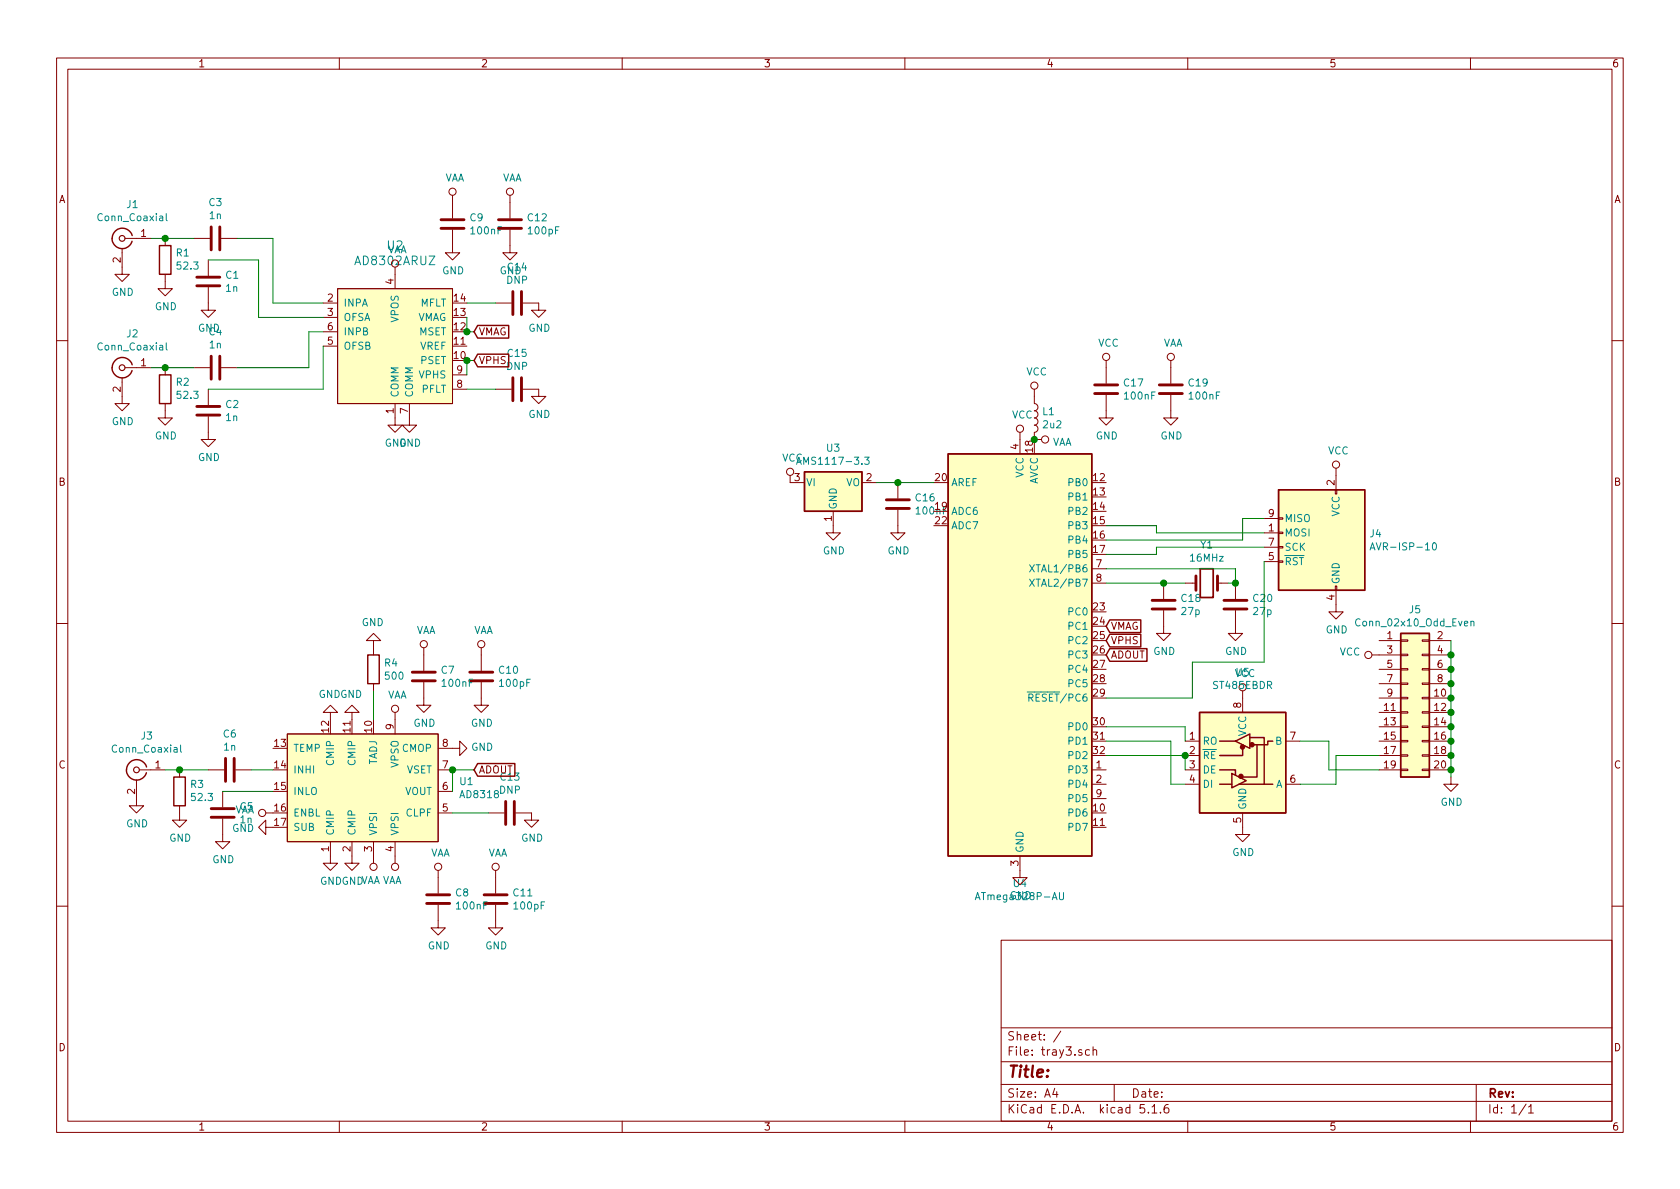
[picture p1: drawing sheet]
EESchema Schematic File Version 4
EELAYER 30 0
EELAYER END
$Descr A4 11693 8268
encoding utf-8
Sheet 1 1
Title ""
Date ""
Rev ""
Comp ""
Comment1 ""
Comment2 ""
Comment3 ""
Comment4 ""
$EndDescr
$Comp
L Connector_Generic:Conn_02x10_Odd_Even J5
U 1 1
P 9800 4850
F 0 "J5" H 9850 5467 50  0000 C CNN
F 1 "Conn_02x10_Odd_Even" H 9850 5376 50  0000 C CNN
F 2 "Connector_IDC:IDC-Header_2x10_P2.54mm_Horizontal" H 9800 4850 50  0001 C CNN
F 3 "~" H 9800 4850 50  0001 C CNN
	1    9800 4850
	1    0    0    -1  
$EndComp
Wire Wire Line
	10100 5400 10100 5350
Connection ~ 10100 4550
Wire Wire Line
	10100 4550 10100 4450
Connection ~ 10100 4650
Wire Wire Line
	10100 4650 10100 4550
Connection ~ 10100 4750
Wire Wire Line
	10100 4750 10100 4650
Connection ~ 10100 4850
Wire Wire Line
	10100 4850 10100 4750
Connection ~ 10100 4950
Wire Wire Line
	10100 4950 10100 4850
Connection ~ 10100 5050
Wire Wire Line
	10100 5050 10100 4950
Connection ~ 10100 5150
Wire Wire Line
	10100 5150 10100 5050
Connection ~ 10100 5250
Wire Wire Line
	10100 5250 10100 5150
Connection ~ 10100 5350
Wire Wire Line
	10100 5350 10100 5250
$Comp
L power:GND #PWR057
U 1 1
P 10100 5400
F 0 "#PWR057" H 10100 5150 50  0001 C CNN
F 1 "GND" H 10105 5227 50  0000 C CNN
F 2 "" H 10100 5400 50  0001 C CNN
F 3 "" H 10100 5400 50  0001 C CNN
	1    10100 5400
	1    0    0    -1  
$EndComp
$Comp
L power:VCC #PWR056
U 1 1
P 9600 4550
F 0 "#PWR056" H 9600 4400 50  0001 C CNN
F 1 "VCC" V 9618 4677 50  0000 L CNN
F 2 "" H 9600 4550 50  0001 C CNN
F 3 "" H 9600 4550 50  0001 C CNN
	1    9600 4550
	0    -1   -1   0   
$EndComp
$Comp
L Interface_UART:ST485EBDR U5
U 1 1
P 8650 5250
F 0 "U5" H 8650 5831 50  0000 C CNN
F 1 "ST485EBDR" H 8650 5740 50  0000 C CNN
F 2 "Package_SO:SOIC-8_3.9x4.9mm_P1.27mm" H 8650 4350 50  0001 C CNN
F 3 "http://www.st.com/resource/en/datasheet/st485eb.pdf" H 8650 5300 50  0001 C CNN
	1    8650 5250
	1    0    0    -1  
$EndComp
$Comp
L power:GND #PWR053
U 1 1
P 8650 5750
F 0 "#PWR053" H 8650 5500 50  0001 C CNN
F 1 "GND" H 8655 5577 50  0000 C CNN
F 2 "" H 8650 5750 50  0001 C CNN
F 3 "" H 8650 5750 50  0001 C CNN
	1    8650 5750
	1    0    0    -1  
$EndComp
$Comp
L power:VCC #PWR052
U 1 1
P 8650 4850
F 0 "#PWR052" H 8650 4700 50  0001 C CNN
F 1 "VCC" H 8667 5023 50  0000 C CNN
F 2 "" H 8650 4850 50  0001 C CNN
F 3 "" H 8650 4850 50  0001 C CNN
	1    8650 4850
	1    0    0    -1  
$EndComp
Wire Wire Line
	9600 5350 9250 5350
Wire Wire Line
	9250 5350 9250 5150
Wire Wire Line
	9250 5150 9050 5150
Wire Wire Line
	9600 5250 9300 5250
Wire Wire Line
	9300 5250 9300 5450
Wire Wire Line
	9300 5450 9050 5450
$Comp
L MCU_Microchip_ATmega:ATmega328P-AU U4
U 1 1
P 7100 4550
F 0 "U4" H 7100 2961 50  0000 C CNN
F 1 "ATmega328P-AU" H 7100 2870 50  0000 C CNN
F 2 "Package_QFP:TQFP-32_7x7mm_P0.8mm" H 7100 4550 50  0001 C CIN
F 3 "http://ww1.microchip.com/downloads/en/DeviceDoc/ATmega328_P%20AVR%20MCU%20with%20picoPower%20Technology%20Data%20Sheet%2040001984A.pdf" H 7100 4550 50  0001 C CNN
	1    7100 4550
	1    0    0    -1  
$EndComp
$Comp
L Device:Crystal Y1
U 1 1
P 8400 4050
F 0 "Y1" H 8400 4318 50  0000 C CNN
F 1 "16MHz" H 8400 4227 50  0000 C CNN
F 2 "Crystal:Crystal_SMD_HC49-SD_HandSoldering" H 8400 4050 50  0001 C CNN
F 3 "~" H 8400 4050 50  0001 C CNN
	1    8400 4050
	1    0    0    -1  
$EndComp
$Comp
L Device:C C18
U 1 1
P 8100 4200
F 0 "C18" H 8215 4246 50  0000 L CNN
F 1 "27p" H 8215 4155 50  0000 L CNN
F 2 "Capacitor_SMD:C_0805_2012Metric_Pad1.15x1.40mm_HandSolder" H 8138 4050 50  0001 C CNN
F 3 "~" H 8100 4200 50  0001 C CNN
	1    8100 4200
	1    0    0    -1  
$EndComp
$Comp
L Device:C C20
U 1 1
P 8600 4200
F 0 "C20" H 8715 4246 50  0000 L CNN
F 1 "27p" H 8715 4155 50  0000 L CNN
F 2 "Capacitor_SMD:C_0805_2012Metric_Pad1.15x1.40mm_HandSolder" H 8638 4050 50  0001 C CNN
F 3 "~" H 8600 4200 50  0001 C CNN
	1    8600 4200
	1    0    0    -1  
$EndComp
$Comp
L power:GND #PWR051
U 1 1
P 8600 4350
F 0 "#PWR051" H 8600 4100 50  0001 C CNN
F 1 "GND" H 8605 4177 50  0000 C CNN
F 2 "" H 8600 4350 50  0001 C CNN
F 3 "" H 8600 4350 50  0001 C CNN
	1    8600 4350
	1    0    0    -1  
$EndComp
$Comp
L power:GND #PWR048
U 1 1
P 8100 4350
F 0 "#PWR048" H 8100 4100 50  0001 C CNN
F 1 "GND" H 8105 4177 50  0000 C CNN
F 2 "" H 8100 4350 50  0001 C CNN
F 3 "" H 8100 4350 50  0001 C CNN
	1    8100 4350
	1    0    0    -1  
$EndComp
Wire Wire Line
	8600 4050 8550 4050
Wire Wire Line
	8600 4050 8600 3950
Wire Wire Line
	8600 3950 7700 3950
Connection ~ 8600 4050
Wire Wire Line
	8250 5150 8250 5050
Wire Wire Line
	8250 5050 7700 5050
Wire Wire Line
	8250 5450 8150 5450
Wire Wire Line
	8150 5450 8150 5150
Wire Wire Line
	8150 5150 7700 5150
Wire Wire Line
	8250 5350 8250 5250
Wire Wire Line
	8250 5250 7700 5250
Connection ~ 8250 5250
$Comp
L power:GND #PWR043
U 1 1
P 7100 6050
F 0 "#PWR043" H 7100 5800 50  0001 C CNN
F 1 "GND" H 7105 5877 50  0000 C CNN
F 2 "" H 7100 6050 50  0001 C CNN
F 3 "" H 7100 6050 50  0001 C CNN
	1    7100 6050
	1    0    0    -1  
$EndComp
$Comp
L Connector:AVR-ISP-10 J4
U 1 1
P 9200 3800
F 0 "J4" H 8870 3896 50  0000 R CNN
F 1 "AVR-ISP-10" H 8870 3805 50  0000 R CNN
F 2 "Connector_IDC:IDC-Header_2x05_P2.54mm_Vertical" V 8950 3850 50  0001 C CNN
F 3 " ~" H 7925 3250 50  0001 C CNN
	1    9200 3800
	-1   0    0    -1  
$EndComp
$Comp
L power:GND #PWR055
U 1 1
P 9300 4200
F 0 "#PWR055" H 9300 3950 50  0001 C CNN
F 1 "GND" H 9305 4027 50  0000 C CNN
F 2 "" H 9300 4200 50  0001 C CNN
F 3 "" H 9300 4200 50  0001 C CNN
	1    9300 4200
	1    0    0    -1  
$EndComp
$Comp
L power:VCC #PWR054
U 1 1
P 9300 3300
F 0 "#PWR054" H 9300 3150 50  0001 C CNN
F 1 "VCC" H 9317 3473 50  0000 C CNN
F 2 "" H 9300 3300 50  0001 C CNN
F 3 "" H 9300 3300 50  0001 C CNN
	1    9300 3300
	1    0    0    -1  
$EndComp
Wire Wire Line
	8800 3900 8800 4600
Wire Wire Line
	8800 4600 8300 4600
Wire Wire Line
	8300 4600 8300 4850
Wire Wire Line
	8300 4850 7700 4850
Wire Wire Line
	8800 3800 8050 3800
Wire Wire Line
	8050 3800 8050 3850
Wire Wire Line
	8050 3850 7700 3850
Wire Wire Line
	8800 3700 8050 3700
Wire Wire Line
	8050 3700 8050 3650
Wire Wire Line
	8050 3650 7700 3650
Wire Wire Line
	7700 3750 8650 3750
Wire Wire Line
	8650 3750 8650 3600
Wire Wire Line
	8650 3600 8800 3600
$Comp
L power:VCC #PWR042
U 1 1
P 7100 3050
F 0 "#PWR042" H 7100 2900 50  0001 C CNN
F 1 "VCC" H 7117 3223 50  0000 C CNN
F 2 "" H 7100 3050 50  0001 C CNN
F 3 "" H 7100 3050 50  0001 C CNN
	1    7100 3050
	1    0    0    -1  
$EndComp
$Comp
L power:VCC #PWR044
U 1 1
P 7200 2750
F 0 "#PWR044" H 7200 2600 50  0001 C CNN
F 1 "VCC" H 7217 2923 50  0000 C CNN
F 2 "" H 7200 2750 50  0001 C CNN
F 3 "" H 7200 2750 50  0001 C CNN
	1    7200 2750
	1    0    0    -1  
$EndComp
$Comp
L Device:L L1
U 1 1
P 7200 2900
F 0 "L1" H 7252 2946 50  0000 L CNN
F 1 "2u2" H 7252 2855 50  0000 L CNN
F 2 "Inductor_SMD:L_1210_3225Metric_Pad1.42x2.65mm_HandSolder" H 7200 2900 50  0001 C CNN
F 3 "~" H 7200 2900 50  0001 C CNN
	1    7200 2900
	1    0    0    -1  
$EndComp
$Comp
L power:VAA #PWR045
U 1 1
P 7200 3050
F 0 "#PWR045" H 7200 2900 50  0001 C CNN
F 1 "VAA" V 7217 3178 50  0000 L CNN
F 2 "" H 7200 3050 50  0001 C CNN
F 3 "" H 7200 3050 50  0001 C CNN
	1    7200 3050
	0    1    1    0   
$EndComp
Connection ~ 7200 3050
$Comp
L Regulator_Linear:AMS1117-3.3 U3
U 1 1
P 5800 3350
F 0 "U3" H 5800 3592 50  0000 C CNN
F 1 "AMS1117-3.3" H 5800 3501 50  0000 C CNN
F 2 "Package_TO_SOT_SMD:SOT-223-3_TabPin2" H 5800 3550 50  0001 C CNN
F 3 "http://www.advanced-monolithic.com/pdf/ds1117.pdf" H 5900 3100 50  0001 C CNN
	1    5800 3350
	1    0    0    -1  
$EndComp
$Comp
L power:GND #PWR040
U 1 1
P 5800 3650
F 0 "#PWR040" H 5800 3400 50  0001 C CNN
F 1 "GND" H 5805 3477 50  0000 C CNN
F 2 "" H 5800 3650 50  0001 C CNN
F 3 "" H 5800 3650 50  0001 C CNN
	1    5800 3650
	1    0    0    -1  
$EndComp
$Comp
L power:VCC #PWR039
U 1 1
P 5500 3350
F 0 "#PWR039" H 5500 3200 50  0001 C CNN
F 1 "VCC" H 5517 3523 50  0000 C CNN
F 2 "" H 5500 3350 50  0001 C CNN
F 3 "" H 5500 3350 50  0001 C CNN
	1    5500 3350
	1    0    0    -1  
$EndComp
Wire Wire Line
	6500 3350 6250 3350
$Comp
L Device:C C16
U 1 1
P 6250 3500
F 0 "C16" H 6365 3546 50  0000 L CNN
F 1 "100nF" H 6365 3455 50  0000 L CNN
F 2 "Capacitor_SMD:C_0805_2012Metric_Pad1.15x1.40mm_HandSolder" H 6288 3350 50  0001 C CNN
F 3 "~" H 6250 3500 50  0001 C CNN
	1    6250 3500
	1    0    0    -1  
$EndComp
Connection ~ 6250 3350
Wire Wire Line
	6250 3350 6100 3350
$Comp
L power:GND #PWR041
U 1 1
P 6250 3650
F 0 "#PWR041" H 6250 3400 50  0001 C CNN
F 1 "GND" H 6255 3477 50  0000 C CNN
F 2 "" H 6250 3650 50  0001 C CNN
F 3 "" H 6250 3650 50  0001 C CNN
	1    6250 3650
	1    0    0    -1  
$EndComp
$Comp
L AD8318:AD8313 U1
U 1 1
P 2500 5400
F 0 "U1" H 3194 5371 50  0000 L CNN
F 1 "AD8318" H 3194 5280 50  0000 L CNN
F 2 "Package_DFN_QFN:QFN-16-1EP_4x4mm_P0.65mm_EP2.5x2.5mm" H 2600 5200 50  0001 C CNN
F 3 "" H 2500 5400 50  0001 C CNN
	1    2500 5400
	1    0    0    -1  
$EndComp
$Comp
L Device:C C17
U 1 1
P 7700 2700
F 0 "C17" H 7815 2746 50  0000 L CNN
F 1 "100nF" H 7815 2655 50  0000 L CNN
F 2 "Capacitor_SMD:C_0805_2012Metric_Pad1.15x1.40mm_HandSolder" H 7738 2550 50  0001 C CNN
F 3 "~" H 7700 2700 50  0001 C CNN
	1    7700 2700
	1    0    0    -1  
$EndComp
$Comp
L Device:C C19
U 1 1
P 8150 2700
F 0 "C19" H 8265 2746 50  0000 L CNN
F 1 "100nF" H 8265 2655 50  0000 L CNN
F 2 "Capacitor_SMD:C_0805_2012Metric_Pad1.15x1.40mm_HandSolder" H 8188 2550 50  0001 C CNN
F 3 "~" H 8150 2700 50  0001 C CNN
	1    8150 2700
	1    0    0    -1  
$EndComp
$Comp
L power:GND #PWR047
U 1 1
P 7700 2850
F 0 "#PWR047" H 7700 2600 50  0001 C CNN
F 1 "GND" H 7705 2677 50  0000 C CNN
F 2 "" H 7700 2850 50  0001 C CNN
F 3 "" H 7700 2850 50  0001 C CNN
	1    7700 2850
	1    0    0    -1  
$EndComp
$Comp
L power:GND #PWR050
U 1 1
P 8150 2850
F 0 "#PWR050" H 8150 2600 50  0001 C CNN
F 1 "GND" H 8155 2677 50  0000 C CNN
F 2 "" H 8150 2850 50  0001 C CNN
F 3 "" H 8150 2850 50  0001 C CNN
	1    8150 2850
	1    0    0    -1  
$EndComp
$Comp
L power:VCC #PWR046
U 1 1
P 7700 2550
F 0 "#PWR046" H 7700 2400 50  0001 C CNN
F 1 "VCC" H 7717 2723 50  0000 C CNN
F 2 "" H 7700 2550 50  0001 C CNN
F 3 "" H 7700 2550 50  0001 C CNN
	1    7700 2550
	1    0    0    -1  
$EndComp
$Comp
L power:VAA #PWR049
U 1 1
P 8150 2550
F 0 "#PWR049" H 8150 2400 50  0001 C CNN
F 1 "VAA" H 8167 2723 50  0000 C CNN
F 2 "" H 8150 2550 50  0001 C CNN
F 3 "" H 8150 2550 50  0001 C CNN
	1    8150 2550
	1    0    0    -1  
$EndComp
$Comp
L Device:C C7
U 1 1
P 2950 4700
F 0 "C7" H 3065 4746 50  0000 L CNN
F 1 "100nF" H 3065 4655 50  0000 L CNN
F 2 "Capacitor_SMD:C_0805_2012Metric_Pad1.15x1.40mm_HandSolder" H 2988 4550 50  0001 C CNN
F 3 "~" H 2950 4700 50  0001 C CNN
	1    2950 4700
	1    0    0    -1  
$EndComp
$Comp
L power:GND #PWR024
U 1 1
P 2950 4850
F 0 "#PWR024" H 2950 4600 50  0001 C CNN
F 1 "GND" H 2955 4677 50  0000 C CNN
F 2 "" H 2950 4850 50  0001 C CNN
F 3 "" H 2950 4850 50  0001 C CNN
	1    2950 4850
	1    0    0    -1  
$EndComp
$Comp
L power:VAA #PWR023
U 1 1
P 2950 4550
F 0 "#PWR023" H 2950 4400 50  0001 C CNN
F 1 "VAA" H 2967 4723 50  0000 C CNN
F 2 "" H 2950 4550 50  0001 C CNN
F 3 "" H 2950 4550 50  0001 C CNN
	1    2950 4550
	1    0    0    -1  
$EndComp
$Comp
L Device:C C10
U 1 1
P 3350 4700
F 0 "C10" H 3465 4746 50  0000 L CNN
F 1 "100pF" H 3465 4655 50  0000 L CNN
F 2 "Capacitor_SMD:C_0805_2012Metric_Pad1.15x1.40mm_HandSolder" H 3388 4550 50  0001 C CNN
F 3 "~" H 3350 4700 50  0001 C CNN
	1    3350 4700
	1    0    0    -1  
$EndComp
$Comp
L power:GND #PWR031
U 1 1
P 3350 4850
F 0 "#PWR031" H 3350 4600 50  0001 C CNN
F 1 "GND" H 3355 4677 50  0000 C CNN
F 2 "" H 3350 4850 50  0001 C CNN
F 3 "" H 3350 4850 50  0001 C CNN
	1    3350 4850
	1    0    0    -1  
$EndComp
$Comp
L power:VAA #PWR030
U 1 1
P 3350 4550
F 0 "#PWR030" H 3350 4400 50  0001 C CNN
F 1 "VAA" H 3367 4723 50  0000 C CNN
F 2 "" H 3350 4550 50  0001 C CNN
F 3 "" H 3350 4550 50  0001 C CNN
	1    3350 4550
	1    0    0    -1  
$EndComp
$Comp
L Device:C C8
U 1 1
P 3050 6250
F 0 "C8" H 3165 6296 50  0000 L CNN
F 1 "100nF" H 3165 6205 50  0000 L CNN
F 2 "Capacitor_SMD:C_0805_2012Metric_Pad1.15x1.40mm_HandSolder" H 3088 6100 50  0001 C CNN
F 3 "~" H 3050 6250 50  0001 C CNN
	1    3050 6250
	1    0    0    -1  
$EndComp
$Comp
L power:GND #PWR026
U 1 1
P 3050 6400
F 0 "#PWR026" H 3050 6150 50  0001 C CNN
F 1 "GND" H 3055 6227 50  0000 C CNN
F 2 "" H 3050 6400 50  0001 C CNN
F 3 "" H 3050 6400 50  0001 C CNN
	1    3050 6400
	1    0    0    -1  
$EndComp
$Comp
L power:VAA #PWR025
U 1 1
P 3050 6100
F 0 "#PWR025" H 3050 5950 50  0001 C CNN
F 1 "VAA" H 3067 6273 50  0000 C CNN
F 2 "" H 3050 6100 50  0001 C CNN
F 3 "" H 3050 6100 50  0001 C CNN
	1    3050 6100
	1    0    0    -1  
$EndComp
$Comp
L Device:C C11
U 1 1
P 3450 6250
F 0 "C11" H 3565 6296 50  0000 L CNN
F 1 "100pF" H 3565 6205 50  0000 L CNN
F 2 "Capacitor_SMD:C_0805_2012Metric_Pad1.15x1.40mm_HandSolder" H 3488 6100 50  0001 C CNN
F 3 "~" H 3450 6250 50  0001 C CNN
	1    3450 6250
	1    0    0    -1  
$EndComp
$Comp
L power:GND #PWR033
U 1 1
P 3450 6400
F 0 "#PWR033" H 3450 6150 50  0001 C CNN
F 1 "GND" H 3455 6227 50  0000 C CNN
F 2 "" H 3450 6400 50  0001 C CNN
F 3 "" H 3450 6400 50  0001 C CNN
	1    3450 6400
	1    0    0    -1  
$EndComp
$Comp
L power:VAA #PWR032
U 1 1
P 3450 6100
F 0 "#PWR032" H 3450 5950 50  0001 C CNN
F 1 "VAA" H 3467 6273 50  0000 C CNN
F 2 "" H 3450 6100 50  0001 C CNN
F 3 "" H 3450 6100 50  0001 C CNN
	1    3450 6100
	1    0    0    -1  
$EndComp
$Comp
L power:GND #PWR013
U 1 1
P 2300 5950
F 0 "#PWR013" H 2300 5700 50  0001 C CNN
F 1 "GND" H 2305 5777 50  0000 C CNN
F 2 "" H 2300 5950 50  0001 C CNN
F 3 "" H 2300 5950 50  0001 C CNN
	1    2300 5950
	1    0    0    -1  
$EndComp
$Comp
L power:GND #PWR015
U 1 1
P 2450 5950
F 0 "#PWR015" H 2450 5700 50  0001 C CNN
F 1 "GND" H 2455 5777 50  0000 C CNN
F 2 "" H 2450 5950 50  0001 C CNN
F 3 "" H 2450 5950 50  0001 C CNN
	1    2450 5950
	1    0    0    -1  
$EndComp
$Comp
L power:GND #PWR012
U 1 1
P 2300 5000
F 0 "#PWR012" H 2300 4750 50  0001 C CNN
F 1 "GND" H 2305 4827 50  0000 C CNN
F 2 "" H 2300 5000 50  0001 C CNN
F 3 "" H 2300 5000 50  0001 C CNN
	1    2300 5000
	-1   0    0    1   
$EndComp
$Comp
L power:GND #PWR014
U 1 1
P 2450 5000
F 0 "#PWR014" H 2450 4750 50  0001 C CNN
F 1 "GND" H 2455 4827 50  0000 C CNN
F 2 "" H 2450 5000 50  0001 C CNN
F 3 "" H 2450 5000 50  0001 C CNN
	1    2450 5000
	-1   0    0    1   
$EndComp
$Comp
L power:GND #PWR016
U 1 1
P 2600 4500
F 0 "#PWR016" H 2600 4250 50  0001 C CNN
F 1 "GND" H 2605 4327 50  0000 C CNN
F 2 "" H 2600 4500 50  0001 C CNN
F 3 "" H 2600 4500 50  0001 C CNN
	1    2600 4500
	-1   0    0    1   
$EndComp
$Comp
L power:GND #PWR011
U 1 1
P 1900 5750
F 0 "#PWR011" H 1900 5500 50  0001 C CNN
F 1 "GND" V 1905 5622 50  0000 R CNN
F 2 "" H 1900 5750 50  0001 C CNN
F 3 "" H 1900 5750 50  0001 C CNN
	1    1900 5750
	0    1    1    0   
$EndComp
$Comp
L power:VAA #PWR010
U 1 1
P 1900 5650
F 0 "#PWR010" H 1900 5500 50  0001 C CNN
F 1 "VAA" V 1918 5777 50  0000 L CNN
F 2 "" H 1900 5650 50  0001 C CNN
F 3 "" H 1900 5650 50  0001 C CNN
	1    1900 5650
	0    -1   -1   0   
$EndComp
$Comp
L power:VAA #PWR020
U 1 1
P 2750 5000
F 0 "#PWR020" H 2750 4850 50  0001 C CNN
F 1 "VAA" H 2767 5173 50  0000 C CNN
F 2 "" H 2750 5000 50  0001 C CNN
F 3 "" H 2750 5000 50  0001 C CNN
	1    2750 5000
	1    0    0    -1  
$EndComp
$Comp
L power:GND #PWR029
U 1 1
P 3150 5200
F 0 "#PWR029" H 3150 4950 50  0001 C CNN
F 1 "GND" V 3155 5072 50  0000 R CNN
F 2 "" H 3150 5200 50  0001 C CNN
F 3 "" H 3150 5200 50  0001 C CNN
	1    3150 5200
	0    -1   -1   0   
$EndComp
$Comp
L power:GND #PWR036
U 1 1
P 3700 5650
F 0 "#PWR036" H 3700 5400 50  0001 C CNN
F 1 "GND" H 3705 5477 50  0000 C CNN
F 2 "" H 3700 5650 50  0001 C CNN
F 3 "" H 3700 5650 50  0001 C CNN
	1    3700 5650
	1    0    0    -1  
$EndComp
$Comp
L power:VAA #PWR021
U 1 1
P 2750 5950
F 0 "#PWR021" H 2750 5800 50  0001 C CNN
F 1 "VAA" H 2768 6123 50  0000 C CNN
F 2 "" H 2750 5950 50  0001 C CNN
F 3 "" H 2750 5950 50  0001 C CNN
	1    2750 5950
	-1   0    0    1   
$EndComp
$Comp
L power:VAA #PWR017
U 1 1
P 2600 5950
F 0 "#PWR017" H 2600 5800 50  0001 C CNN
F 1 "VAA" H 2618 6123 50  0000 C CNN
F 2 "" H 2600 5950 50  0001 C CNN
F 3 "" H 2600 5950 50  0001 C CNN
	1    2600 5950
	-1   0    0    1   
$EndComp
$Comp
L Device:R R4
U 1 1
P 2600 4650
F 0 "R4" H 2670 4696 50  0000 L CNN
F 1 "500" H 2670 4605 50  0000 L CNN
F 2 "Resistor_SMD:R_0805_2012Metric_Pad1.15x1.40mm_HandSolder" V 2530 4650 50  0001 C CNN
F 3 "~" H 2600 4650 50  0001 C CNN
	1    2600 4650
	1    0    0    -1  
$EndComp
Wire Wire Line
	2600 5000 2600 4800
$Comp
L Device:C C13
U 1 1
P 3550 5650
F 0 "C13" V 3298 5650 50  0000 C CNN
F 1 "DNP" V 3389 5650 50  0000 C CNN
F 2 "Capacitor_SMD:C_0805_2012Metric_Pad1.15x1.40mm_HandSolder" H 3588 5500 50  0001 C CNN
F 3 "~" H 3550 5650 50  0001 C CNN
	1    3550 5650
	0    1    1    0   
$EndComp
Wire Wire Line
	3150 5650 3400 5650
Wire Wire Line
	3150 5500 3150 5350
Wire Wire Line
	3300 5350 3150 5350
Connection ~ 3150 5350
Text GLabel 3300 5350 2    50   Input ~ 0
ADOUT
Text GLabel 7700 4550 2    50   Input ~ 0
ADOUT
Connection ~ 8100 4050
Wire Wire Line
	7700 4050 8100 4050
Wire Wire Line
	8100 4050 8250 4050
$Comp
L Connector:Conn_Coaxial J3
U 1 1
P 950 5350
F 0 "J3" H 878 5588 50  0000 C CNN
F 1 "Conn_Coaxial" H 878 5497 50  0000 C CNN
F 2 "Connector_Coaxial:SMA_Molex_73251-2200_Horizontal" H 950 5350 50  0001 C CNN
F 3 " ~" H 950 5350 50  0001 C CNN
	1    950  5350
	-1   0    0    -1  
$EndComp
$Comp
L Device:R R3
U 1 1
P 1250 5500
F 0 "R3" H 1180 5454 50  0000 R CNN
F 1 "52.3" H 1180 5545 50  0000 R CNN
F 2 "Resistor_SMD:R_1206_3216Metric_Pad1.42x1.75mm_HandSolder" V 1180 5500 50  0001 C CNN
F 3 "~" H 1250 5500 50  0001 C CNN
	1    1250 5500
	-1   0    0    1   
$EndComp
$Comp
L Device:C C6
U 1 1
P 1600 5350
F 0 "C6" V 1348 5350 50  0000 C CNN
F 1 "1n" V 1439 5350 50  0000 C CNN
F 2 "Capacitor_SMD:C_0805_2012Metric_Pad1.15x1.40mm_HandSolder" H 1638 5200 50  0001 C CNN
F 3 "~" H 1600 5350 50  0001 C CNN
	1    1600 5350
	0    1    1    0   
$EndComp
$Comp
L Device:C C5
U 1 1
P 1550 5650
F 0 "C5" H 1665 5696 50  0000 L CNN
F 1 "1n" H 1665 5605 50  0000 L CNN
F 2 "Capacitor_SMD:C_0805_2012Metric_Pad1.15x1.40mm_HandSolder" H 1588 5500 50  0001 C CNN
F 3 "~" H 1550 5650 50  0001 C CNN
	1    1550 5650
	1    0    0    -1  
$EndComp
$Comp
L power:GND #PWR09
U 1 1
P 1550 5800
F 0 "#PWR09" H 1550 5550 50  0001 C CNN
F 1 "GND" H 1555 5627 50  0000 C CNN
F 2 "" H 1550 5800 50  0001 C CNN
F 3 "" H 1550 5800 50  0001 C CNN
	1    1550 5800
	1    0    0    -1  
$EndComp
$Comp
L power:GND #PWR06
U 1 1
P 1250 5650
F 0 "#PWR06" H 1250 5400 50  0001 C CNN
F 1 "GND" H 1255 5477 50  0000 C CNN
F 2 "" H 1250 5650 50  0001 C CNN
F 3 "" H 1250 5650 50  0001 C CNN
	1    1250 5650
	1    0    0    -1  
$EndComp
$Comp
L power:GND #PWR03
U 1 1
P 950 5550
F 0 "#PWR03" H 950 5300 50  0001 C CNN
F 1 "GND" H 955 5377 50  0000 C CNN
F 2 "" H 950 5550 50  0001 C CNN
F 3 "" H 950 5550 50  0001 C CNN
	1    950  5550
	1    0    0    -1  
$EndComp
Wire Wire Line
	1900 5500 1550 5500
Wire Wire Line
	1900 5350 1750 5350
Wire Wire Line
	1450 5350 1250 5350
Wire Wire Line
	1250 5350 1150 5350
Connection ~ 1250 5350
$Comp
L dk_RF-Detectors:AD8302ARUZ U2
U 1 1
P 2750 2400
F 0 "U2" H 2750 3103 60  0000 C CNN
F 1 "AD8302ARUZ" H 2750 2997 60  0000 C CNN
F 2 "Package_SO:TSSOP-14_4.4x5mm_P0.65mm" H 2950 2600 60  0001 L CNN
F 3 "https://www.analog.com/media/en/technical-documentation/data-sheets/AD8302.pdf" H 2950 2700 60  0001 L CNN
F 4 "AD8302ARUZ-ND" H 2950 2800 60  0001 L CNN "Digi-Key_PN"
F 5 "AD8302ARUZ" H 2950 2900 60  0001 L CNN "MPN"
F 6 "RF/IF and RFID" H 2950 3000 60  0001 L CNN "Category"
F 7 "RF Detectors" H 2950 3100 60  0001 L CNN "Family"
F 8 "https://www.analog.com/media/en/technical-documentation/data-sheets/AD8302.pdf" H 2950 3200 60  0001 L CNN "DK_Datasheet_Link"
F 9 "/product-detail/en/analog-devices-inc/AD8302ARUZ/AD8302ARUZ-ND/671074" H 2950 3300 60  0001 L CNN "DK_Detail_Page"
F 10 "IC RF DETECT 2.7GHZ 14TSSOP" H 2950 3400 60  0001 L CNN "Description"
F 11 "Analog Devices Inc." H 2950 3500 60  0001 L CNN "Manufacturer"
F 12 "Active" H 2950 3600 60  0001 L CNN "Status"
	1    2750 2400
	1    0    0    -1  
$EndComp
$Comp
L power:GND #PWR022
U 1 1
P 2850 2900
F 0 "#PWR022" H 2850 2650 50  0001 C CNN
F 1 "GND" H 2855 2727 50  0000 C CNN
F 2 "" H 2850 2900 50  0001 C CNN
F 3 "" H 2850 2900 50  0001 C CNN
	1    2850 2900
	1    0    0    -1  
$EndComp
$Comp
L power:GND #PWR019
U 1 1
P 2750 2900
F 0 "#PWR019" H 2750 2650 50  0001 C CNN
F 1 "GND" H 2755 2727 50  0000 C CNN
F 2 "" H 2750 2900 50  0001 C CNN
F 3 "" H 2750 2900 50  0001 C CNN
	1    2750 2900
	1    0    0    -1  
$EndComp
$Comp
L power:VAA #PWR018
U 1 1
P 2750 1900
F 0 "#PWR018" H 2750 1750 50  0001 C CNN
F 1 "VAA" H 2767 2073 50  0000 C CNN
F 2 "" H 2750 1900 50  0001 C CNN
F 3 "" H 2750 1900 50  0001 C CNN
	1    2750 1900
	1    0    0    -1  
$EndComp
$Comp
L Device:C C9
U 1 1
P 3150 1550
F 0 "C9" H 3265 1596 50  0000 L CNN
F 1 "100nF" H 3265 1505 50  0000 L CNN
F 2 "Capacitor_SMD:C_0805_2012Metric_Pad1.15x1.40mm_HandSolder" H 3188 1400 50  0001 C CNN
F 3 "~" H 3150 1550 50  0001 C CNN
	1    3150 1550
	1    0    0    -1  
$EndComp
$Comp
L power:GND #PWR028
U 1 1
P 3150 1700
F 0 "#PWR028" H 3150 1450 50  0001 C CNN
F 1 "GND" H 3155 1527 50  0000 C CNN
F 2 "" H 3150 1700 50  0001 C CNN
F 3 "" H 3150 1700 50  0001 C CNN
	1    3150 1700
	1    0    0    -1  
$EndComp
$Comp
L power:VAA #PWR027
U 1 1
P 3150 1400
F 0 "#PWR027" H 3150 1250 50  0001 C CNN
F 1 "VAA" H 3167 1573 50  0000 C CNN
F 2 "" H 3150 1400 50  0001 C CNN
F 3 "" H 3150 1400 50  0001 C CNN
	1    3150 1400
	1    0    0    -1  
$EndComp
$Comp
L Device:C C12
U 1 1
P 3550 1550
F 0 "C12" H 3665 1596 50  0000 L CNN
F 1 "100pF" H 3665 1505 50  0000 L CNN
F 2 "Capacitor_SMD:C_0805_2012Metric_Pad1.15x1.40mm_HandSolder" H 3588 1400 50  0001 C CNN
F 3 "~" H 3550 1550 50  0001 C CNN
	1    3550 1550
	1    0    0    -1  
$EndComp
$Comp
L power:GND #PWR035
U 1 1
P 3550 1700
F 0 "#PWR035" H 3550 1450 50  0001 C CNN
F 1 "GND" H 3555 1527 50  0000 C CNN
F 2 "" H 3550 1700 50  0001 C CNN
F 3 "" H 3550 1700 50  0001 C CNN
	1    3550 1700
	1    0    0    -1  
$EndComp
$Comp
L power:VAA #PWR034
U 1 1
P 3550 1400
F 0 "#PWR034" H 3550 1250 50  0001 C CNN
F 1 "VAA" H 3567 1573 50  0000 C CNN
F 2 "" H 3550 1400 50  0001 C CNN
F 3 "" H 3550 1400 50  0001 C CNN
	1    3550 1400
	1    0    0    -1  
$EndComp
$Comp
L Device:C C14
U 1 1
P 3600 2100
F 0 "C14" V 3348 2100 50  0000 C CNN
F 1 "DNP" V 3439 2100 50  0000 C CNN
F 2 "Capacitor_SMD:C_0805_2012Metric_Pad1.15x1.40mm_HandSolder" H 3638 1950 50  0001 C CNN
F 3 "~" H 3600 2100 50  0001 C CNN
	1    3600 2100
	0    1    1    0   
$EndComp
$Comp
L Device:C C15
U 1 1
P 3600 2700
F 0 "C15" V 3348 2700 50  0000 C CNN
F 1 "DNP" V 3439 2700 50  0000 C CNN
F 2 "Capacitor_SMD:C_0805_2012Metric_Pad1.15x1.40mm_HandSolder" H 3638 2550 50  0001 C CNN
F 3 "~" H 3600 2700 50  0001 C CNN
	1    3600 2700
	0    1    1    0   
$EndComp
$Comp
L power:GND #PWR038
U 1 1
P 3750 2700
F 0 "#PWR038" H 3750 2450 50  0001 C CNN
F 1 "GND" H 3755 2527 50  0000 C CNN
F 2 "" H 3750 2700 50  0001 C CNN
F 3 "" H 3750 2700 50  0001 C CNN
	1    3750 2700
	1    0    0    -1  
$EndComp
$Comp
L power:GND #PWR037
U 1 1
P 3750 2100
F 0 "#PWR037" H 3750 1850 50  0001 C CNN
F 1 "GND" H 3755 1927 50  0000 C CNN
F 2 "" H 3750 2100 50  0001 C CNN
F 3 "" H 3750 2100 50  0001 C CNN
	1    3750 2100
	1    0    0    -1  
$EndComp
Wire Wire Line
	3450 2700 3250 2700
Wire Wire Line
	3450 2100 3250 2100
$Comp
L Connector:Conn_Coaxial J1
U 1 1
P 850 1650
F 0 "J1" H 778 1888 50  0000 C CNN
F 1 "Conn_Coaxial" H 778 1797 50  0000 C CNN
F 2 "Connector_Coaxial:SMA_Molex_73251-2200_Horizontal" H 850 1650 50  0001 C CNN
F 3 " ~" H 850 1650 50  0001 C CNN
	1    850  1650
	-1   0    0    -1  
$EndComp
$Comp
L Device:R R1
U 1 1
P 1150 1800
F 0 "R1" H 1080 1754 50  0000 R CNN
F 1 "52.3" H 1080 1845 50  0000 R CNN
F 2 "Resistor_SMD:R_1206_3216Metric_Pad1.42x1.75mm_HandSolder" V 1080 1800 50  0001 C CNN
F 3 "~" H 1150 1800 50  0001 C CNN
	1    1150 1800
	-1   0    0    1   
$EndComp
$Comp
L Device:C C3
U 1 1
P 1500 1650
F 0 "C3" V 1248 1650 50  0000 C CNN
F 1 "1n" V 1339 1650 50  0000 C CNN
F 2 "Capacitor_SMD:C_0805_2012Metric_Pad1.15x1.40mm_HandSolder" H 1538 1500 50  0001 C CNN
F 3 "~" H 1500 1650 50  0001 C CNN
	1    1500 1650
	0    1    1    0   
$EndComp
$Comp
L Device:C C1
U 1 1
P 1450 1950
F 0 "C1" H 1565 1996 50  0000 L CNN
F 1 "1n" H 1565 1905 50  0000 L CNN
F 2 "Capacitor_SMD:C_0805_2012Metric_Pad1.15x1.40mm_HandSolder" H 1488 1800 50  0001 C CNN
F 3 "~" H 1450 1950 50  0001 C CNN
	1    1450 1950
	1    0    0    -1  
$EndComp
$Comp
L power:GND #PWR07
U 1 1
P 1450 2100
F 0 "#PWR07" H 1450 1850 50  0001 C CNN
F 1 "GND" H 1455 1927 50  0000 C CNN
F 2 "" H 1450 2100 50  0001 C CNN
F 3 "" H 1450 2100 50  0001 C CNN
	1    1450 2100
	1    0    0    -1  
$EndComp
$Comp
L power:GND #PWR04
U 1 1
P 1150 1950
F 0 "#PWR04" H 1150 1700 50  0001 C CNN
F 1 "GND" H 1155 1777 50  0000 C CNN
F 2 "" H 1150 1950 50  0001 C CNN
F 3 "" H 1150 1950 50  0001 C CNN
	1    1150 1950
	1    0    0    -1  
$EndComp
$Comp
L power:GND #PWR01
U 1 1
P 850 1850
F 0 "#PWR01" H 850 1600 50  0001 C CNN
F 1 "GND" H 855 1677 50  0000 C CNN
F 2 "" H 850 1850 50  0001 C CNN
F 3 "" H 850 1850 50  0001 C CNN
	1    850  1850
	1    0    0    -1  
$EndComp
Wire Wire Line
	1800 1800 1450 1800
Wire Wire Line
	1350 1650 1150 1650
Wire Wire Line
	1150 1650 1050 1650
Connection ~ 1150 1650
$Comp
L Connector:Conn_Coaxial J2
U 1 1
P 850 2550
F 0 "J2" H 778 2788 50  0000 C CNN
F 1 "Conn_Coaxial" H 778 2697 50  0000 C CNN
F 2 "Connector_Coaxial:SMA_Molex_73251-2200_Horizontal" H 850 2550 50  0001 C CNN
F 3 " ~" H 850 2550 50  0001 C CNN
	1    850  2550
	-1   0    0    -1  
$EndComp
$Comp
L Device:R R2
U 1 1
P 1150 2700
F 0 "R2" H 1080 2654 50  0000 R CNN
F 1 "52.3" H 1080 2745 50  0000 R CNN
F 2 "Resistor_SMD:R_1206_3216Metric_Pad1.42x1.75mm_HandSolder" V 1080 2700 50  0001 C CNN
F 3 "~" H 1150 2700 50  0001 C CNN
	1    1150 2700
	-1   0    0    1   
$EndComp
$Comp
L Device:C C4
U 1 1
P 1500 2550
F 0 "C4" V 1248 2550 50  0000 C CNN
F 1 "1n" V 1339 2550 50  0000 C CNN
F 2 "Capacitor_SMD:C_0805_2012Metric_Pad1.15x1.40mm_HandSolder" H 1538 2400 50  0001 C CNN
F 3 "~" H 1500 2550 50  0001 C CNN
	1    1500 2550
	0    1    1    0   
$EndComp
$Comp
L Device:C C2
U 1 1
P 1450 2850
F 0 "C2" H 1565 2896 50  0000 L CNN
F 1 "1n" H 1565 2805 50  0000 L CNN
F 2 "Capacitor_SMD:C_0805_2012Metric_Pad1.15x1.40mm_HandSolder" H 1488 2700 50  0001 C CNN
F 3 "~" H 1450 2850 50  0001 C CNN
	1    1450 2850
	1    0    0    -1  
$EndComp
$Comp
L power:GND #PWR08
U 1 1
P 1450 3000
F 0 "#PWR08" H 1450 2750 50  0001 C CNN
F 1 "GND" H 1455 2827 50  0000 C CNN
F 2 "" H 1450 3000 50  0001 C CNN
F 3 "" H 1450 3000 50  0001 C CNN
	1    1450 3000
	1    0    0    -1  
$EndComp
$Comp
L power:GND #PWR05
U 1 1
P 1150 2850
F 0 "#PWR05" H 1150 2600 50  0001 C CNN
F 1 "GND" H 1155 2677 50  0000 C CNN
F 2 "" H 1150 2850 50  0001 C CNN
F 3 "" H 1150 2850 50  0001 C CNN
	1    1150 2850
	1    0    0    -1  
$EndComp
$Comp
L power:GND #PWR02
U 1 1
P 850 2750
F 0 "#PWR02" H 850 2500 50  0001 C CNN
F 1 "GND" H 855 2577 50  0000 C CNN
F 2 "" H 850 2750 50  0001 C CNN
F 3 "" H 850 2750 50  0001 C CNN
	1    850  2750
	1    0    0    -1  
$EndComp
Wire Wire Line
	1350 2550 1150 2550
Wire Wire Line
	1150 2550 1050 2550
Connection ~ 1150 2550
Wire Wire Line
	2250 2400 2250 2700
Wire Wire Line
	1450 2700 2250 2700
Wire Wire Line
	2250 2300 2150 2300
Wire Wire Line
	2150 2300 2150 2550
Wire Wire Line
	1650 2550 2150 2550
Wire Wire Line
	2250 2200 1800 2200
Wire Wire Line
	1800 2200 1800 1800
Wire Wire Line
	1900 1650 1900 2100
Wire Wire Line
	1900 2100 2250 2100
Wire Wire Line
	1650 1650 1900 1650
Wire Wire Line
	3250 2300 3250 2200
Wire Wire Line
	3250 2600 3250 2500
Text GLabel 3300 2300 2    50   Input ~ 0
VMAG
Wire Wire Line
	3300 2300 3250 2300
Connection ~ 3250 2300
Text GLabel 3300 2500 2    50   Input ~ 0
VPHS
Wire Wire Line
	3300 2500 3250 2500
Connection ~ 3250 2500
Text GLabel 7700 4350 2    50   Input ~ 0
VMAG
Text GLabel 7700 4450 2    50   Input ~ 0
VPHS
$EndSCHEMATC
